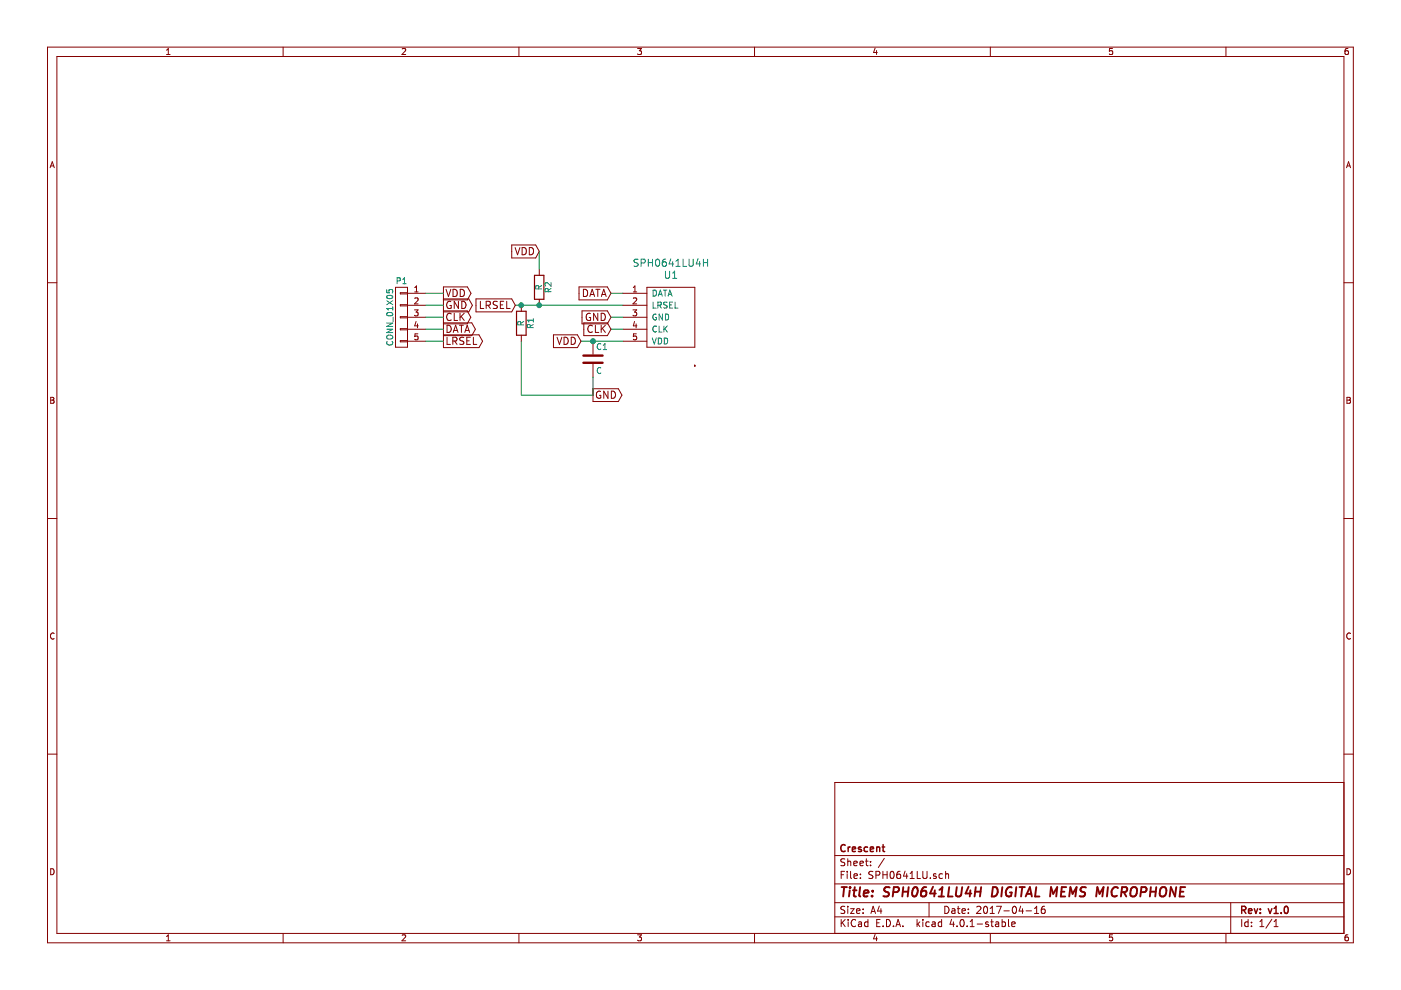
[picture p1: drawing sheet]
EESchema Schematic File Version 2
LIBS:power
LIBS:device
LIBS:transistors
LIBS:conn
LIBS:linear
LIBS:regul
LIBS:74xx
LIBS:cmos4000
LIBS:adc-dac
LIBS:memory
LIBS:xilinx
LIBS:microcontrollers
LIBS:dsp
LIBS:microchip
LIBS:analog_switches
LIBS:motorola
LIBS:texas
LIBS:intel
LIBS:audio
LIBS:interface
LIBS:digital-audio
LIBS:philips
LIBS:display
LIBS:cypress
LIBS:siliconi
LIBS:opto
LIBS:atmel
LIBS:contrib
LIBS:valves
LIBS:sph0641lu4h
LIBS:SPH0641LU-cache
EELAYER 25 0
EELAYER END
$Descr A4 11693 8268
encoding utf-8
Sheet 1 1
Title "SPH0641LU4H DIGITAL MEMS MICROPHONE"
Date "2017-04-16"
Rev "v1.0"
Comp "Crescent"
Comment1 ""
Comment2 ""
Comment3 ""
Comment4 ""
$EndDescr
$Comp
L CONN_01X05 P1
U 1 1
P 3350 2650
F 0 "P1" H 3350 2950 50  0000 C CNN
F 1 "CONN_01X05" V 3450 2650 50  0000 C CNN
F 2 "pin-head:pinhead-1X05" H 3350 2650 50  0001 C CNN
F 3 "" H 3350 2650 50  0000 C CNN
	1    3350 2650
	-1   0    0    -1  
$EndComp
$Comp
L C C1
U 1 1
P 4950 3000
F 0 "C1" H 4975 3100 50  0000 L CNN
F 1 "C" H 4975 2900 50  0000 L CNN
F 2 "generic:generic-SMD1608" H 4988 2850 50  0001 C CNN
F 3 "" H 4950 3000 50  0000 C CNN
	1    4950 3000
	1    0    0    -1  
$EndComp
$Comp
L R R2
U 1 1
P 4500 2400
F 0 "R2" V 4580 2400 50  0000 C CNN
F 1 "R" V 4500 2400 50  0000 C CNN
F 2 "generic:generic-SMD1608" V 4430 2400 50  0001 C CNN
F 3 "" H 4500 2400 50  0000 C CNN
	1    4500 2400
	1    0    0    -1  
$EndComp
$Comp
L R R1
U 1 1
P 4350 2700
F 0 "R1" V 4430 2700 50  0000 C CNN
F 1 "R" V 4350 2700 50  0000 C CNN
F 2 "generic:generic-SMD1608" V 4280 2700 50  0001 C CNN
F 3 "" H 4350 2700 50  0000 C CNN
	1    4350 2700
	1    0    0    -1  
$EndComp
$Comp
L SPH0641LU4H U1
U 1 1
P 5600 2700
F 0 "U1" H 5600 3100 60  0000 C CNN
F 1 "SPH0641LU4H" H 5600 3200 60  0000 C CNN
F 2 "SPH0641LU4H:SPH0641LU4H" H 5600 2700 60  0001 C CNN
F 3 "" H 5600 2700 60  0000 C CNN
	1    5600 2700
	1    0    0    -1  
$EndComp
Wire Wire Line
	4300 2550 5200 2550
Connection ~ 4500 2550
Wire Wire Line
	4850 2850 5200 2850
Text GLabel 3700 2450 2    60   Output ~ 0
VDD
Text GLabel 4850 2850 0    60   Input ~ 0
VDD
Text GLabel 3700 2550 2    60   Output ~ 0
GND
Text GLabel 3700 2650 2    60   Output ~ 0
CLK
Text GLabel 3700 2750 2    60   Output ~ 0
DATA
Text GLabel 3700 2850 2    60   Output ~ 0
LRSEL
Wire Wire Line
	3550 2450 3700 2450
Wire Wire Line
	3700 2550 3550 2550
Wire Wire Line
	3550 2650 3700 2650
Wire Wire Line
	3700 2750 3550 2750
Wire Wire Line
	3550 2850 3700 2850
Text GLabel 4500 2100 0    60   Input ~ 0
VDD
Wire Wire Line
	4500 2100 4500 2250
Connection ~ 4950 2850
Text GLabel 4950 3300 2    60   Output ~ 0
GND
Wire Wire Line
	4950 3150 4950 3300
Wire Wire Line
	4950 3300 4350 3300
Wire Wire Line
	4350 3300 4350 2850
Text GLabel 5100 2450 0    60   Input ~ 0
DATA
Text GLabel 5100 2750 0    60   Input ~ 0
CLK
Text GLabel 5100 2650 0    60   Input ~ 0
GND
Wire Wire Line
	5100 2450 5200 2450
Wire Wire Line
	5100 2750 5200 2750
Wire Wire Line
	5200 2650 5100 2650
Text GLabel 4300 2550 0    60   Input ~ 0
LRSEL
Connection ~ 4350 2550
$EndSCHEMATC
